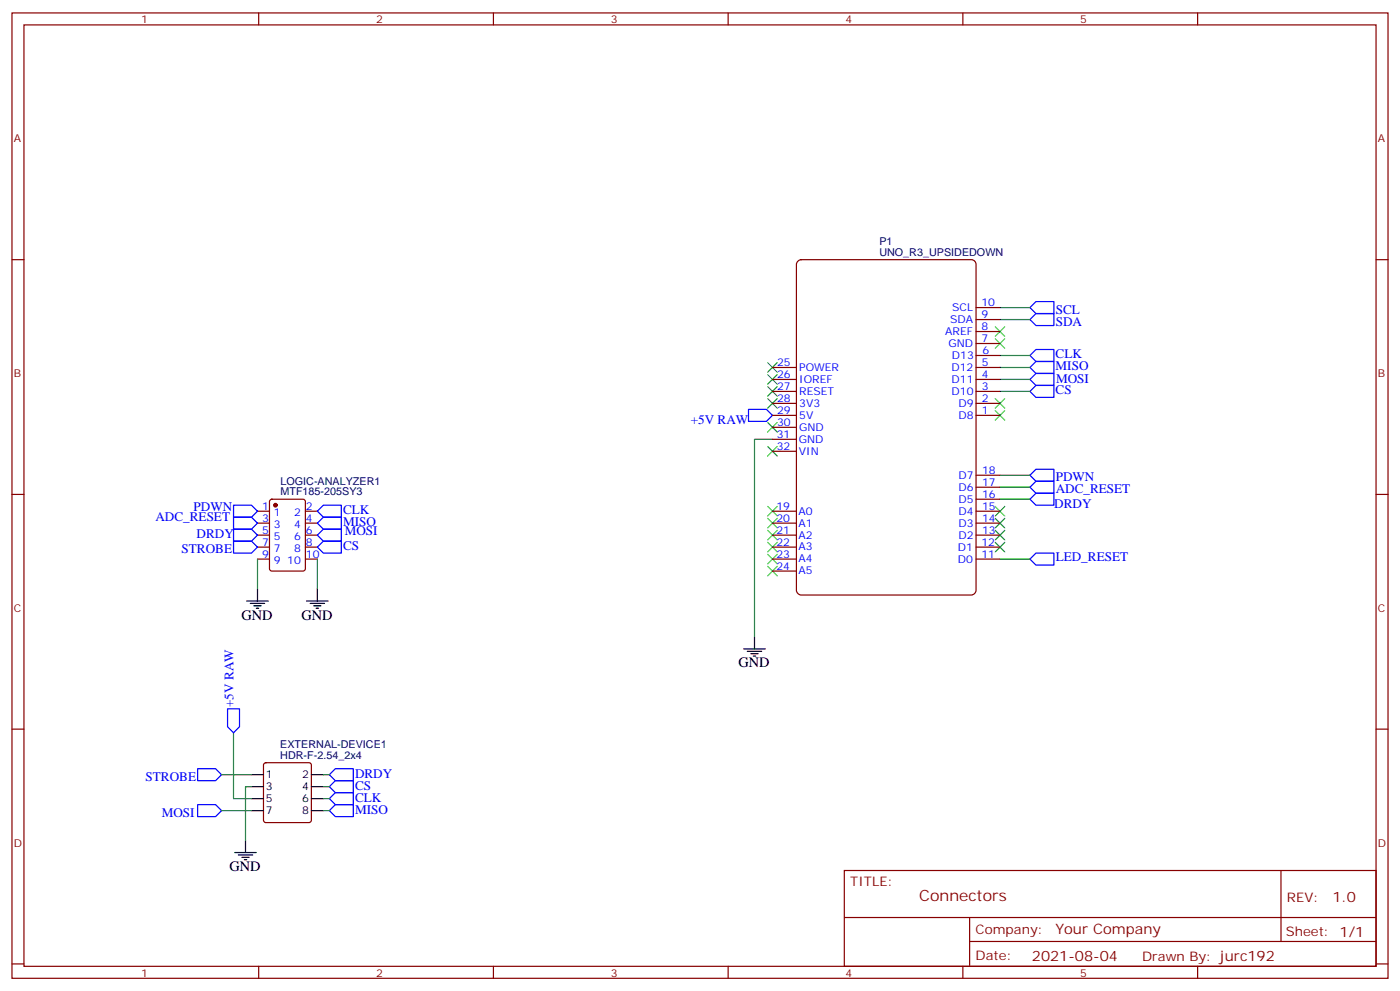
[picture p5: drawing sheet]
<svg xmlns="http://www.w3.org/2000/svg" width="412mm" height="292mm" viewBox="0 0 412 292" stroke-linecap="round" stroke-linejoin="round" font-family="sans-serif">
<g fill="none" stroke="#870000" stroke-width=".35">
<path d="M3.5 3.8h405.4v284.3h-405.4zM7.1 7.3h398.2v277.3h-398.2zM76.2 3.8v3.5M145.3 3.8v3.5M214.5 3.8v3.5M283.6 3.8v3.5M352.8 3.8v3.5M3.5 76.5h3.6M405.3 76.5h3.6M287.5 97.6h7.1M287.5 94.1h7.1M287.5 90.6h7.1"/>
<path d="M227.5 118.8h7.1M227.5 115.3h7.1M227.5 111.8h7.1M227.5 108.2h7.1M287.5 118.8h7.1M287.5 115.3h7.1M287.5 111.8h7.1M287.5 108.2h7.1M287.5 104.7h7.1M287.5 101.2h7.1M227.5 122.3h7.1M227.5 125.9h7.1"/>
<path d="M227.5 129.4h7.1M227.5 132.9h7.1M287.5 122.3h7.1M287.5 140h7.1M3.5 145.6h3.6M75.8 150.6h3.6M75.8 154.1h3.6M75.8 157.6h3.6M79.6 147.2l.5-.2h9.2l.6 .5 .1 20-.5 .6-9.4 .1-.7-.5v-20zM90 150.6h3.5M90 154.1h3.5M90 157.6h3.5"/>
<path d="M227.5 150.6h7.1M227.5 154.1h7.1M227.5 157.6h7.1M287.5 150.6h7.1M287.5 154.1h7.1M287.5 157.6h7.1M287.5 147h7.1M287.5 143.5h7.1M405.3 145.6h3.6M75.8 164.7h3.6M75.8 161.1h3.6M90 164.7h3.5"/>
<path d="M90 161.1h3.5M227.5 164.7h7.1M227.5 161.1h7.1M227.5 168.2h7.1M287.5 164.7h7.1M287.5 161.1h7.1M3.5 214.8h3.6M405.3 214.8h3.6M77.8 224.9l.5-.3h12.7l.5 .3 .2 .5v16.2l-.2 .5-.5 .2h-12.7l-.5-.2-.2-.5v-16.2zM248.7 256.4h156.6v28.2h-156.6zM377.3 256.4v20.9M248.7 270.2h156.5"/>
<path d="M285.6 277.3h119.6M285.6 270.2v14.2M3.5 283.9h3.6M76.2 284.6v3.5M145.3 284.6v3.5M214.5 284.6v3.5M283.6 284.6v3.5M352.8 284.6v3.5M405.3 283.9h3.6"/>
</g>
<g fill="none" stroke="#3c3" stroke-width=".35">
<path d="M293.2 96.2l2.8 2.9M293.2 99.8l2.8 2.8M296 96.2l-2.8 2.9M296 99.8l-2.8 2.8M226.1 117.4l2.9 2.8M226.1 113.9l2.9 2.8M226.1 110.3l2.9 2.9M226.1 106.8l2.9 2.8M229 117.4l-2.9 2.8M229 113.9l-2.9 2.8M229 110.3l-2.9 2.9M229 106.8l-2.9 2.8"/>
<path d="M293.2 117.4l2.8 2.8M296 117.4l-2.8 2.8M226.1 131.5l2.9 2.8M226.1 124.5l2.9 2.8M229 131.5l-2.9 2.8M229 124.5l-2.9 2.8M293.2 120.9l2.8 2.9M296 120.9l-2.8 2.9M226.1 159.7l2.9 2.9M226.1 156.2l2.9 2.8M226.1 152.7l2.9 2.8M226.1 149.2l2.9 2.8"/>
<path d="M229 159.7l-2.9 2.9M229 156.2l-2.9 2.8M229 152.7l-2.9 2.8M229 149.2l-2.9 2.8M293.2 149.2l2.8 2.8M293.2 152.7l2.8 2.8M293.2 156.2l2.8 2.8M293.2 159.7l2.8 2.9M296 149.2l-2.8 2.8M296 152.7l-2.8 2.8M296 156.2l-2.8 2.8M296 159.7l-2.8 2.9"/>
<path d="M226.1 166.8l2.9 2.8M226.1 163.3l2.9 2.8M229 163.3l-2.9 2.8M229 166.8l-2.9 2.8"/>
</g>
<circle cx="81.1" cy="148.8" r=".53" fill="#870000" stroke="#870000" stroke-width=".35"/>
<g fill="none" stroke="#00f" stroke-width=".35">
<path d="M303.4 90.6l1.8-1.8h5.2v3.6h-5.2zM305.2 92.4h5.2v3.5h-5.2l-1.8-1.8zM303.4 115.3l1.8-1.8h5.2v3.6h-5.2zM303.4 104.7l1.8-1.8h5.2v3.6h-5.2zM303.4 108.2l1.8-1.7h5.2v3.5h-5.2zM303.4 111.8l1.8-1.8h5.2v3.5h-5.2zM220.5 120.6h5.3l1.7 1.7-1.7 1.8h-5.3zM303.4 140l1.8-1.8h5.2v3.5h-5.2zM68.8 159.4h5.3l1.7 1.7-1.7 1.8h-5.3zM68.8 155.9h5.3l1.7 1.7-1.7 1.8h-5.3zM68.8 148.8h5.3l1.7 1.8-1.7 1.7h-5.3zM68.8 152.3h5.3l1.7 1.8-1.7 1.8h-5.3z"/>
<path d="M93.5 154.1l1.7-1.8h5.3v3.6h-5.3zM93.5 150.6l1.7-1.8h5.3v3.5h-5.3zM93.5 157.6l1.7-1.7h5.3v3.5h-5.3zM95.2 159.4h5.3v3.5h-5.3l-1.7-1.8zM303.4 147l1.8-1.7h5.2v3.5h-5.2zM305.2 141.7h5.2v3.6h-5.2l-1.8-1.8zM303.4 164.7l1.8-1.8h5.2v3.5h-5.2zM67 208.8h3.6v5.3l-1.8 1.7-1.8-1.7zM58.2 237h5.3l1.8 1.8-1.8 1.7h-5.3zM58.2 226.4h5.3l1.8 1.8-1.8 1.7h-5.3zM97 238.8l1.8-1.8h5.3v3.5h-5.3zM97 235.2l1.8-1.7h5.3v3.5h-5.3z"/>
<path d="M97 231.7l1.8-1.8h5.3v3.6h-5.3zM97 228.2l1.8-1.8h5.3v3.5h-5.3z"/>
</g>
<g fill="none" stroke="#000" stroke-width=".35">
<path d="M72.7 177h6.3M73.7 177.7h4.3M74.8 178.4h2.1M75.5 179.1h.7M75.8 173.5v3.5M90.3 177h6.4M91.4 177.7h4.2M92.4 178.4h2.1M93.1 179.1h.7M93.5 173.5v3.5M219.1 191.1h6.3M220.1 191.8h4.3"/>
<path d="M221.2 192.5h2.1M221.9 193.3h.7M222.2 187.6v3.5M74.1 228.2h3.5M74.1 231.7h3.5M74.1 235.2h3.5M74.1 238.8h3.5M91.7 228.2h3.5M91.7 231.7h3.5M91.7 235.2h3.5M91.7 238.8h3.5M69.1 251.1h6.4"/>
<path d="M70.2 251.8h4.2M71.3 252.5h2.1M72 253.2h.7M72.3 247.6v3.5"/>
</g>
<g fill="none" stroke="#008700" stroke-width=".35">
<path d="M294.6 90.6h8.8M294.6 94.1h8.8M294.6 115.3h8.8M294.6 111.8h8.8M294.6 108.2h8.8M294.6 104.7h8.8M227.5 129.4h-5.3v58.2M294.6 140h8.8M294.6 143.5h8.8M294.6 147h8.8M75.8 164.7v8.8M93.5 164.7v8.8"/>
<path d="M294.6 164.7h8.8M68.8 215.8v19.4h5.3M65.3 238.8h8.8M65.3 228.2h8.8M74.1 231.7h-1.8v15.9M95.2 238.8h1.8M95.2 235.2h1.8M95.2 231.7h1.8M95.2 228.2h1.8"/>
</g>
<path d="M234.9 77.1l1.1-.6h50.1a1.41 1.41 0 0 1 1.4 1.4v95.9a1.51 1.51 0 0 1-1.4 1.5h-50.1a1.51 1.51 0 0 1-1.4-1.5v-95.9z" fill="none" stroke="#800000" stroke-width=".35"/>
<text font-size="4.6" fill="#800" x="270.8" y="265.4">Connectors</text>
<g font-size="4.2">
<text x="71.1" y="182.5">GND</text>
<text x="88.8" y="182.5">GND</text>
<text x="217.6" y="196.6">GND</text>
<text x="67.6" y="256.5">GND</text>
</g>
<g font-size="4.2" fill="#800">
<text x="392.5" y="265.7">1.0</text>
<text x="310.9" y="275.2">Your Company</text>
<text x="304" y="283">2021-08-04</text>
</g>
<g font-size="3.9" fill="#00f">
<text x="311" y="95.9">SDA</text>
<text x="311" y="92.4">SCL</text>
<text x="311" y="105.6">CLK</text>
<text x="311" y="109.1">MISO</text>
<text x="311.1" y="112.7">MOSI</text>
<text x="311" y="116.1">CS</text>
<text x="203.5" y="124.8">+5V RAW</text>
<text x="311" y="141.7">PDWN</text>
<text x="310.5" y="149.7">DRDY</text>
<text x="311" y="145.3">ADC_RESET</text>
<text x="45.8" y="153.6">ADC_RESET</text>
<text x="57" y="150.5">PDWN</text>
<text x="101" y="155">MISO</text>
<text x="101" y="151.4">CLK</text>
<text x="57.9" y="158.5">DRDY</text>
<text x="101.6" y="157.6">MOSI</text>
<text x="53.5" y="162.9">STROBE</text>
<text x="101" y="162">CS</text>
<text x="311" y="165.4">LED_RESET</text>
<text x="68.8" y="208.2" transform="rotate(-90 68.8 208.2)">+5V RAW</text>
<text x="42.9" y="229.9">STROBE</text>
<text x="104.6" y="232.6">CS</text>
<text x="104.6" y="229">DRDY</text>
<text x="104.6" y="239.6">MISO</text>
<text x="104.6" y="236.1">CLK</text>
<text x="47.6" y="240.5">MOSI</text>
</g>
<g font-size="3.9" fill="#800">
<text x="250.5" y="261">TITLE:</text>
<text x="379.1" y="265.7">REV:</text>
<text x="287.4" y="275.2">Company:</text>
<text x="378.7" y="275.8">Sheet: 1/1</text>
<text x="287.4" y="282.9">Date:</text>
<text x="336.4" y="282.9">Drawn By: jurc192</text>
</g>
<g font-size="3.2" fill="#800">
<text x="41.6" y="6.8">1</text>
<text x="110.8" y="6.8">2</text>
<text x="179.9" y="6.8">3</text>
<text x="249.1" y="6.8">4</text>
<text x="318.2" y="6.8">5</text>
<text x="4.1" y="41.9">A</text>
<text x="405.9" y="41.9">A</text>
<text x="4.1" y="111.1">B</text>
<text x="405.9" y="111.1">B</text>
<text x="4.1" y="180.2">C</text>
<text x="405.9" y="180.2">C</text>
<text x="4.1" y="249.3">D</text>
<text x="405.9" y="249.3">D</text>
<text x="41.6" y="287.6">1</text>
<text x="110.8" y="287.6">2</text>
<text x="179.9" y="287.6">3</text>
<text x="249.1" y="287.6">4</text>
<text x="318.2" y="287.6">5</text>
</g>
<g font-size="3.2" fill="#000080">
<text x="259" y="75.4">UNO_R3_UPSIDEDOWN</text>
<text x="259" y="72.2">P1</text>
<text x="82.6" y="142.8">LOGIC-ANALYZER1</text>
<text x="82.6" y="145.9">MTF185-205SY3</text>
<text x="82.6" y="220.4">EXTERNAL-DEVICE1</text>
<text x="82.6" y="223.6">HDR-F-2.54_2x4</text>
</g>
<g font-size="3.2" fill="#00f">
<text x="279.9" y="95.2">SDA</text>
<text x="280.5" y="91.7">SCL</text>
<text x="289.1" y="93.8">9</text>
<text x="289.1" y="90.3">10</text>
<text x="278.4" y="98.7">AREF</text>
<text x="289.1" y="100.8">7</text>
<text x="289.1" y="97.3">8</text>
<text x="228.9" y="107.8">25</text>
<text x="279.4" y="102.3">GND</text>
<text x="280.4" y="105.7">D13</text>
<text x="289.2" y="107.9">5</text>
<text x="289.4" y="104.3">6</text>
<text x="228.9" y="111.4">26</text>
<text x="235.4" y="109.2">POWER</text>
<text x="235.4" y="112.8">IOREF</text>
<text x="280.3" y="109.3">D12</text>
<text x="280.3" y="112.8">D11</text>
<text x="289.2" y="111.4">4</text>
<text x="228.9" y="114.9">27</text>
<text x="228.9" y="118.4">28</text>
<text x="235.4" y="116.3">RESET</text>
<text x="235.4" y="119.8">3V3</text>
<text x="280.3" y="116.3">D10</text>
<text x="282.3" y="119.9">D9</text>
<text x="289.2" y="118.5">2</text>
<text x="289.2" y="114.9">3</text>
<text x="228.9" y="121.9">29</text>
<text x="228.9" y="125.5">30</text>
<text x="235.4" y="123.4">5V</text>
<text x="282.3" y="123.4">D8</text>
<text x="289.2" y="122">1</text>
<text x="228.8" y="129">31</text>
<text x="235.3" y="130.5">GND</text>
<text x="235.4" y="126.9">GND</text>
<text x="228.8" y="132.6">32</text>
<text x="235.3" y="134">VIN</text>
<text x="282.3" y="141">D7</text>
<text x="289.3" y="143.2">17</text>
<text x="289.3" y="139.6">18</text>
<text x="282.3" y="148.1">D5</text>
<text x="282.3" y="144.6">D6</text>
<text x="289.3" y="146.7">16</text>
<text x="77.2" y="150.2">1</text>
<text x="77.2" y="153.7">3</text>
<text x="80.7" y="152">1</text>
<text x="80.7" y="155.5">3</text>
<text x="86.6" y="155.5">4</text>
<text x="86.6" y="152">2</text>
<text x="90.1" y="153.7">4</text>
<text x="90.1" y="150.2">2</text>
<text x="228.7" y="150.1">19</text>
<text x="228.7" y="153.7">20</text>
<text x="235.2" y="151.6">A0</text>
<text x="235.2" y="155.1">A1</text>
<text x="282.3" y="155.2">D3</text>
<text x="282.3" y="151.6">D4</text>
<text x="289.3" y="153.7">14</text>
<text x="289.3" y="150.2">15</text>
<text x="77.2" y="157.3">5</text>
<text x="77.2" y="160.8">7</text>
<text x="80.7" y="159">5</text>
<text x="86.6" y="159">6</text>
<text x="90.1" y="160.8">8</text>
<text x="90.1" y="157.3">6</text>
<text x="228.7" y="157.2">21</text>
<text x="228.7" y="160.7">22</text>
<text x="235.2" y="158.6">A2</text>
<text x="282.3" y="158.7">D2</text>
<text x="289.1" y="160.8">12</text>
<text x="289.3" y="157.3">13</text>
<text x="77.2" y="164.3">9</text>
<text x="80.7" y="162.6">7</text>
<text x="80.7" y="166.1">9</text>
<text x="84.6" y="166.1">10</text>
<text x="86.6" y="162.6">8</text>
<text x="90.1" y="164.3">10</text>
<text x="228.7" y="164.3">23</text>
<text x="228.7" y="167.8">24</text>
<text x="235.2" y="162.1">A3</text>
<text x="235.2" y="165.7">A4</text>
<text x="282.2" y="165.8">D0</text>
<text x="282.2" y="162.2">D1</text>
<text x="289.1" y="164.3">11</text>
<text x="235.2" y="169.2">A5</text>
</g>
<g font-size="3.2">
<text x="78.3" y="229.2">1</text>
<text x="78.3" y="232.8">3</text>
<text x="89" y="229.2">2</text>
<text x="89" y="232.8">4</text>
<text x="78.3" y="236.3">5</text>
<text x="78.3" y="239.8">7</text>
<text x="89" y="236.3">6</text>
<text x="89" y="239.8">8</text>
</g>
</svg>
